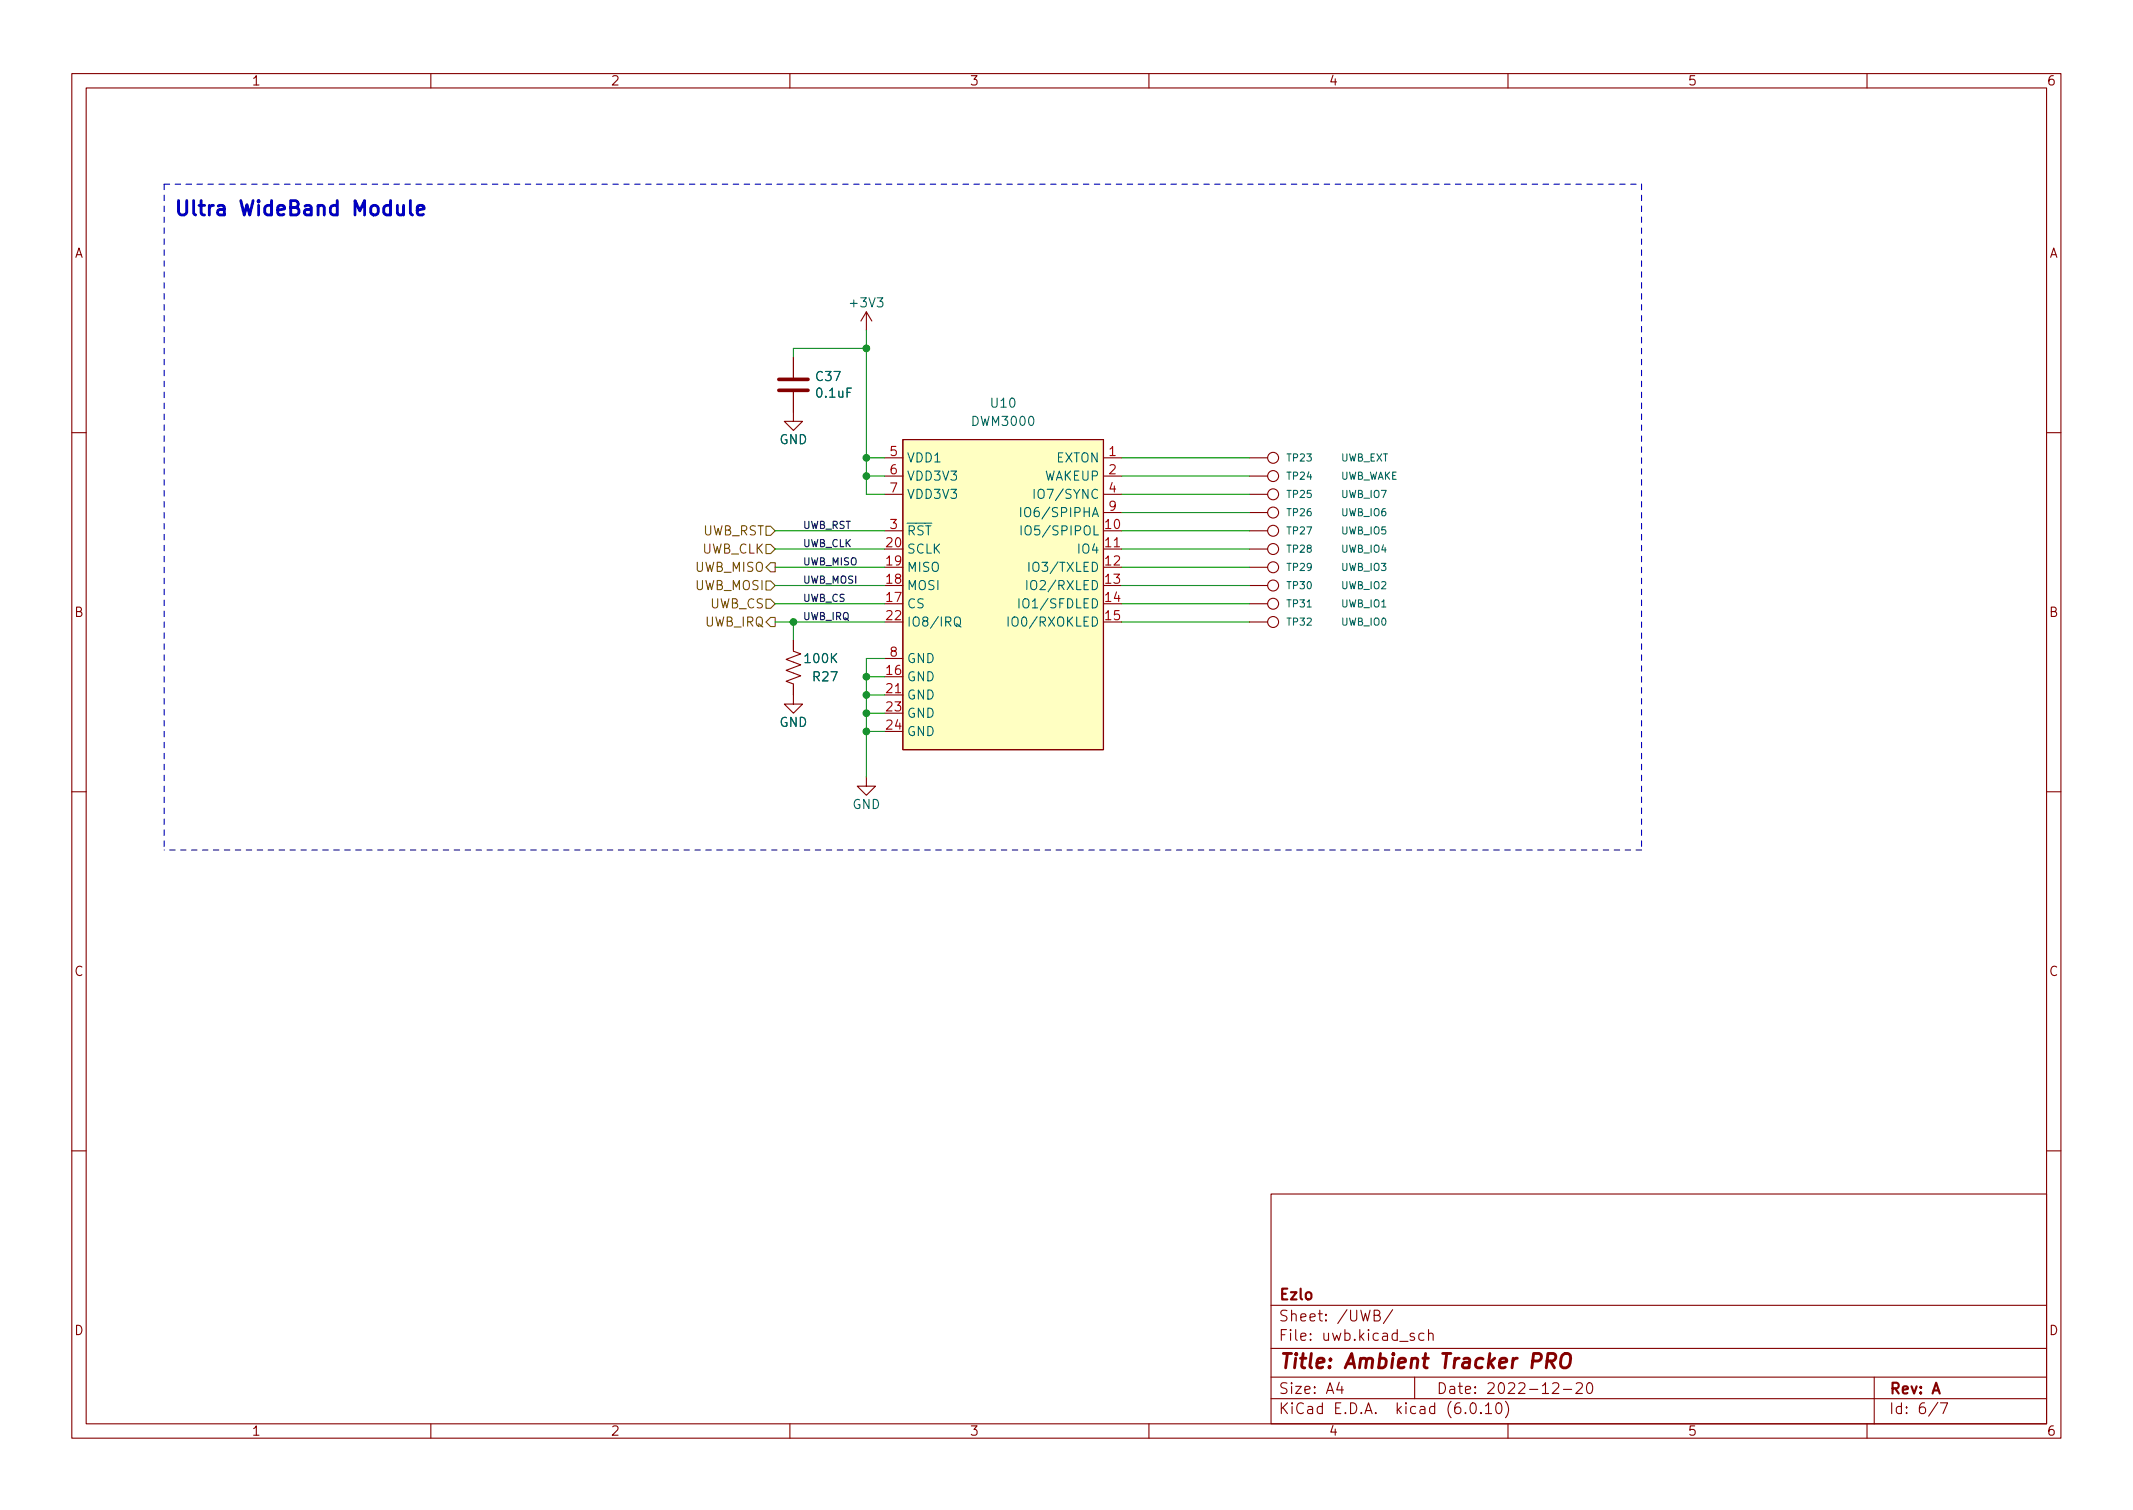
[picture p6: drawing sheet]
<svg xmlns="http://www.w3.org/2000/svg" width="297mm" height="210mm" viewBox="0 0 297 210" stroke-linecap="round" stroke-linejoin="round" font-family="sans-serif">
<g fill="none" stroke="#840000" stroke-width=".15">
<path d="M10 10.2h277v190.1h-277zM12 12.2h273v186.1h-273zM60 10.2v2M110 10.2v2M160 10.2v2M210 10.2v2M260 10.2v2M110.5 54.6v4.1h1.3l-1.3 1.2-1.3-1.2h1.3M110.5 49.8v2.8M120.6 43.4l-.7 1.3M120.6 43.4v2.6M120.6 43.4l.8 1.3"/>
<path d="M10 60.2h2M123.2 73.9h2.5M123.2 68.8h2.5M123.2 66.3h2.5M123.2 63.7h2.5M125.7 61.2h28v43.2h-28zM153.7 76.4h2.5M153.7 71.4h2.5M153.7 68.8h2.5M153.7 66.3h2.5M153.7 63.7h2.5M174 76.4h2.5"/>
<path d="M174 73.9h2.5M174 71.4h2.5M174 68.8h2.5M174 66.3h2.5M174 63.7h2.5M174 79h2.5M285 60.2h2M110.5 89.1v1.6l1 .4-2 .7 2 .8-2 .7 2 .8-2 .8 1 .3v2.8h1.3l-1.3 1.3-1.3-1.3h1.3M123.2 96.8h2.5M123.2 91.7h2.5M174 86.6h2.5M174 84.1h2.5"/>
<path d="M174 81.5h2.5M10 110.2h2M120.6 108.2v1.3h1.3l-1.3 1.2-1.2-1.2h1.2M285 110.2h2M10 160.2h2M177 166.3h108v32h-108zM285 160.2h2M60 198.3v2M110 198.3v2M160 198.3v2M177 194.8h108M177 191.8h108"/>
<path d="M177 187.8h108M177 181.8h108M186.5 192.5l-.4 1h1M186.9 193v1M191.4 183.1h.6a.36 .36 0 0 0 .1-.4 .36 .36 0 0 0-.2-.3h-.5v1.5h.5a.4 .4 0 0 0 .3-.4 .4 .4 0 0 0-.3-.4M193.9 182.4l-1.3 1.9M196.9 185.7l-.3-.1-.2 .2v.3l.5 .1 .1 .1-.1 .3h-.1h-.4M197 191.8v3M198.3 185.7l-.4-.1-.3 .3v.4l.1 .3h.2h.4M198.9 185.8a.37 .37 0 0 1 .7 0v.8M198.9 185.1v1.5M204.9 195.4a.36 .36 0 0 1 .6 .2 .77 .77 0 0 1-.4 1.2 1 1 0 0 1-.2-1.4z"/>
<path d="M206.2 196.7l.1 .1h-.1h-.1l.1-.1v.1M206.9 195.8l.4-.5v1.5M206.9 196.8h.8M208.5 195.4a.36 .36 0 0 1 .6 .2 .77 .77 0 0 1-.5 1.2 1 1 0 0 1-.1-1.4zM209.6 195.1a1.72 1.72 0 0 1 0 2.3M210 198.3v2M216.2 192.7l.2-.2 .5 .1a.41 .41 0 0 1 .1 .6l-.9 .8h1M217.7 193.5h1.2M219.5 192.7l.2-.2 .5 .1a.41 .41 0 0 1 .1 .6l-.9 .8h1M221.1 192.7a.36 .36 0 0 1 .3-.2 .36 .36 0 0 1 .3 .3 .77 .77 0 0 1-.4 1.2 .91 .91 0 0 1-.2-1.3zM260 198.3v2M261 191.8v6.5"/>
<path d="M269.9 195.3l-1.3 1.9M270.2 195.3h1l-.6 1.5"/>
<circle cx="177.3" cy="76.4" r=".76"/>
<circle cx="177.3" cy="79" r=".76"/>
<circle cx="177.3" cy="73.9" r=".76"/>
<circle cx="177.3" cy="66.3" r=".76"/>
<circle cx="177.3" cy="71.4" r=".76"/>
<circle cx="177.3" cy="68.8" r=".76"/>
<circle cx="177.3" cy="63.7" r=".76"/>
<circle cx="177.3" cy="84.1" r=".76"/>
<circle cx="177.3" cy="81.5" r=".76"/>
<circle cx="177.3" cy="86.6" r=".76"/>
</g>
<path d="M215.4 189.5h.8a.55 .55 0 0 0 .5-.5 .55 .55 0 0 0-.4-.5h-.7l-.3 2M215.9 189.5l.6 1M217.5 188.7a.69 .69 0 0 1 1.2 0 1.66 1.66 0 0 1-.4 1.7l-.2 .1-.6-.1a1.5 1.5 0 0 1 0-1.7z" fill="none" stroke="#840000" stroke-width=".4"/>
<path d="M125.7 61.2h28v43.2h-28z" fill="#ffffc2" stroke="#ffffc2" stroke-width=".14"/>
<path d="M142.1 70.7v1.2M142.2 73.2v1.3M142.7 70.9a.43 .43 0 0 1 .5-.2 .43 .43 0 0 1 .3 .4v.4a.42 .42 0 0 1-.4 .5 .42 .42 0 0 1-.4-.5zM142.8 73.4a.43 .43 0 0 1 .5-.2 .43 .43 0 0 1 .3 .4v.5a.42 .42 0 0 1-.4 .4 .42 .42 0 0 1-.5-.4zM143.3 78.3v1.3M144 68.1v1.3M133 86.1a.43 .43 0 0 1 .5-.2 .43 .43 0 0 1 .3 .4v.5a.42 .42 0 0 1-.5 .4 .42 .42 0 0 1-.4-.4zM133.1 86.9h.3l.4 .4M140.4 85.9v1.3M141.9 83.4v1.2M143 80.8v1.3" fill="none" stroke="#006464" stroke-width=".15"/>
<path d="M108.5 54.4h4M108.5 52.8h4" fill="none" stroke="#840000" stroke-width=".51"/>
<path d="M106.7 75.8h.6l.6 .6-.6 .7h-.6zM106.7 73.3h.6l.6 .6-.6 .6h-.6zM107.3 78.4h.6v1.2h-.6l-.6-.6zM106.7 83.4h.6l.6 .7-.6 .6h-.6zM106.7 80.9h.6l.6 .6-.6 .7h-.6zM107.3 86h.6v1.2h-.6l-.6-.6z" fill="none" stroke="#725600" stroke-width=".15"/>
<path d="M57.2 27.9v1.7l.2 .3M58.1 29.3l1-.2-.1-.4-.6-.1-.3 .3v.7l.1 .2 .2 .1 .6-.1" fill="none" stroke="#0000c2" stroke-width=".4"/>
<path d="M22.9 25.6h205.7M22.9 25.6v92.8M228.6 25.6v92.8M228.6 118.4h-205.7" fill="none" stroke="#0000c2" stroke-width=".15" stroke-dasharray=".8 .8"/>
<g fill="none" stroke="#009600" stroke-width=".15">
<path d="M120.6 46v22.8h2.6M120.6 48.5h-10.1v1.3M107.9 76.4h15.3M107.9 79h15.3M107.9 73.9h15.3M120.6 66.3h2.6M120.6 63.7h2.6M156.2 66.3h17.8M156.2 63.7h17.8M156.2 76.4h17.8M156.2 79h17.8M156.2 68.8h17.8"/>
<path d="M156.2 73.9h17.8M156.2 71.4h17.8M107.9 84.1h15.3M107.9 81.5h15.3M107.9 86.6h15.3M110.5 86.6v2.5M120.6 94.2h2.6M120.6 99.3h2.6M120.6 96.8h2.6M123.2 91.7h-2.6v16.5M156.2 84.1h17.8M156.2 81.5h17.8"/>
<path d="M156.2 86.6h17.8M120.6 101.8h2.6"/>
</g>
<g fill="#009600" stroke="#009600" stroke-width=".15">
<circle cx="120.6" cy="94.2" r=".46"/>
<circle cx="120.6" cy="101.8" r=".46"/>
<circle cx="120.6" cy="99.3" r=".46"/>
<circle cx="120.6" cy="48.5" r=".46"/>
<circle cx="120.6" cy="96.8" r=".46"/>
<circle cx="110.5" cy="86.6" r=".46"/>
<circle cx="120.6" cy="66.3" r=".46"/>
<circle cx="120.6" cy="63.7" r=".46"/>
</g>
<text font-size="2.8" fill="#0000c2" x="24.1" y="30">Ultra WideBand Module</text>
<text font-size="2.8" fill="#840000" x="178" y="190.6">Title: Ambient Tracker PRO</text>
<g font-size="2.1" fill="#840000">
<text x="178" y="184">Sheet: /UWB/</text>
<text x="178" y="181">Ezlo</text>
<text x="178" y="186.7">File: uwb.kicad_sch</text>
<text x="178" y="196.9">KiCad E.D.A. kicad (6.0.10)</text>
<text x="178" y="194.1">Size: A4</text>
<text x="200" y="194.1">Date: 2022-12-20</text>
<text x="263" y="194.1">Rev: A</text>
<text x="263" y="196.9">Id: 6/7</text>
</g>
<g font-size="1.8" fill="#840000">
<text x="35" y="11.9">1</text>
<text x="85" y="11.9">2</text>
<text x="135" y="11.9">3</text>
<text x="185" y="11.9">4</text>
<text x="235" y="11.9">5</text>
<text x="285" y="11.9">6</text>
<text x="10.3" y="35.9">A</text>
<text x="285.3" y="35.9">A</text>
<text x="10.3" y="85.9">B</text>
<text x="285.3" y="85.9">B</text>
<text x="10.3" y="135.9">C</text>
<text x="285.3" y="135.9">C</text>
<text x="10.3" y="185.9">D</text>
<text x="285.3" y="185.9">D</text>
<text x="35" y="199.9">1</text>
<text x="85" y="199.9">2</text>
<text x="135" y="199.9">3</text>
<text x="185" y="199.9">4</text>
<text x="235" y="199.9">5</text>
<text x="285" y="199.9">6</text>
</g>
<g font-size="1.8" fill="#006464">
<text x="118.6" y="42.8">+3V3</text>
<text x="113.7" y="53.1">C37</text>
<text x="113.8" y="55.4">0.1uF</text>
<text x="135.5" y="59.3">DWM3000</text>
<text x="138.1" y="56.8">U10</text>
<text x="108.5" y="61.8">GND</text>
<text x="126.2" y="64.4">VDD1</text>
<text x="147.1" y="64.4">EXTON</text>
<text x="126.2" y="66.9">VDD3V3</text>
<text x="126.2" y="69.5">VDD3V3</text>
<text x="144.9" y="69.5">IO7/SYNC</text>
<text x="145.3" y="66.9">WAKEUP</text>
<text x="126.2" y="77.1">SCLK</text>
<text x="126.2" y="74.5">~{RST}</text>
<text x="143.2" y="72">IO6/SPIPHA</text>
<text x="143.3" y="74.5">IO5/SPIPOL</text>
<text x="150.3" y="77.1">IO4</text>
<text x="126.2" y="82.2">MOSI</text>
<text x="126.2" y="79.6">MISO</text>
<text x="143.8" y="82.2">IO2/RXLED</text>
<text x="144" y="79.6">IO3/TXLED</text>
<text x="126.2" y="84.7">CS</text>
<text x="126.2" y="87.2">IO8/IRQ</text>
<text x="141.2" y="87.2">IO0/RXOKLED</text>
<text x="142.7" y="84.7">IO1/SFDLED</text>
<text x="112.2" y="92.3">100K</text>
<text x="113.3" y="94.9">R27</text>
<text x="126.2" y="94.9">GND</text>
<text x="126.2" y="92.3">GND</text>
<text x="108.5" y="101.2">GND</text>
<text x="126.2" y="97.4">GND</text>
<text x="126.2" y="99.9">GND</text>
<text x="126.2" y="102.5">GND</text>
<text x="118.7" y="112.6">GND</text>
</g>
<g font-size="1.8" fill="#a90000">
<text x="124" y="63.5">5</text>
<text x="154.4" y="63.5">1</text>
<text x="124" y="66">6</text>
<text x="124" y="68.6">7</text>
<text x="154.4" y="66">2</text>
<text x="154.4" y="68.6">4</text>
<text x="154.4" y="71.1">9</text>
<text x="123.5" y="76.2">20</text>
<text x="124" y="73.7">3</text>
<text x="154" y="73.7">10</text>
<text x="154" y="76.2">11</text>
<text x="123.5" y="83.8">17</text>
<text x="123.5" y="81.3">18</text>
<text x="123.5" y="78.7">19</text>
<text x="154" y="78.7">12</text>
<text x="154" y="81.3">13</text>
<text x="154" y="83.8">14</text>
<text x="123.5" y="86.4">22</text>
<text x="154" y="86.4">15</text>
<text x="123.5" y="94">16</text>
<text x="124" y="91.4">8</text>
<text x="123.5" y="96.5">21</text>
<text x="123.5" y="99.1">23</text>
<text x="123.5" y="101.6">24</text>
</g>
<g font-size="1.8" fill="#725600">
<text x="97.6" y="77.1">UWB_CLK</text>
<text x="97.7" y="74.5">UWB_RST</text>
<text x="96.8" y="82.2">UWB_MOSI</text>
<text x="96.8" y="79.6">UWB_MISO</text>
<text x="98.1" y="87.2">UWB_IRQ</text>
<text x="98.8" y="84.7">UWB_CS</text>
</g>
<g font-size="1.4" fill="#006464">
<text x="179.3" y="64.2">TP23</text>
<text x="186.6" y="64.2">UWB_EXT</text>
<text x="179.3" y="71.9">TP26</text>
<text x="179.3" y="69.3">TP25</text>
<text x="179.3" y="66.8">TP24</text>
<text x="186.5" y="66.8">UWB_WAKE</text>
<text x="186.8" y="71.9">UWB_IO6</text>
<text x="186.8" y="69.3">UWB_IO7</text>
<text x="179.3" y="76.9">TP28</text>
<text x="179.3" y="74.4">TP27</text>
<text x="186.8" y="76.9">UWB_IO4</text>
<text x="186.8" y="74.4">UWB_IO5</text>
<text x="179.3" y="79.5">TP29</text>
<text x="179.3" y="82">TP30</text>
<text x="186.8" y="79.5">UWB_IO3</text>
<text x="186.8" y="82">UWB_IO2</text>
<text x="179.3" y="87.1">TP32</text>
<text x="179.3" y="84.6">TP31</text>
<text x="186.8" y="87.1">UWB_IO0</text>
<text x="186.8" y="84.6">UWB_IO1</text>
</g>
<g font-size="1.4" fill="#0f0f0f">
<text x="111.8" y="73.6">UWB_RST</text>
<text x="111.8" y="76.2">UWB_CLK</text>
<text x="111.8" y="81.3">UWB_MOSI</text>
<text x="111.8" y="83.8">UWB_CS</text>
<text x="111.8" y="78.7">UWB_MISO</text>
<text x="111.8" y="86.3">UWB_IRQ</text>
</g>
</svg>
